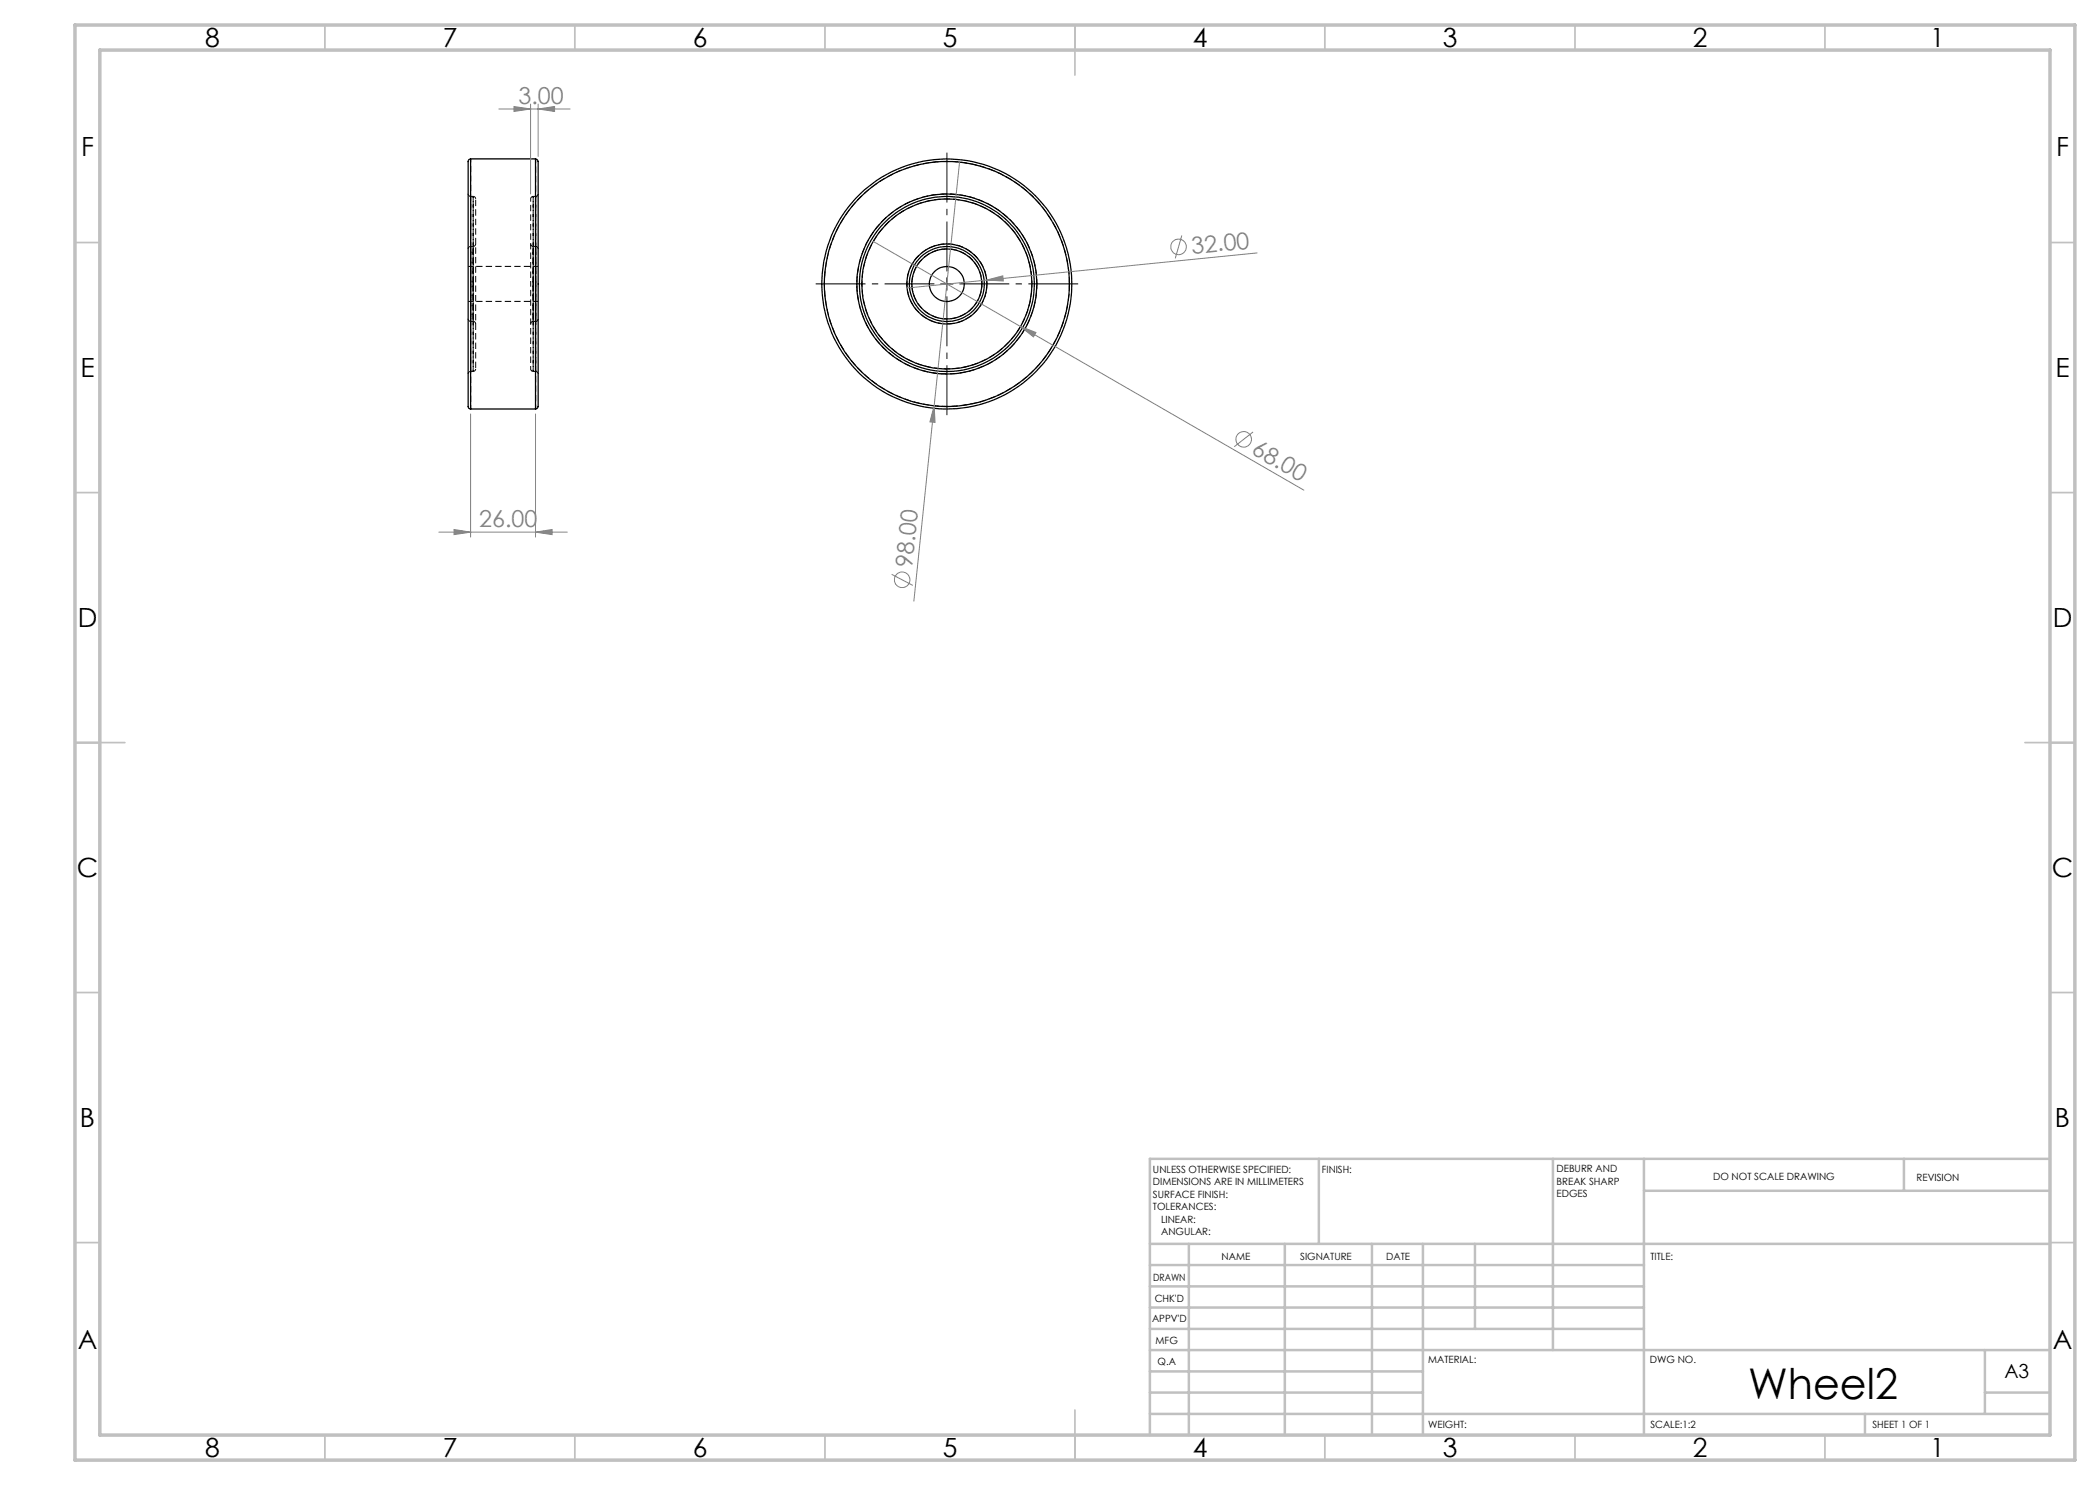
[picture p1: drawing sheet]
<svg xmlns="http://www.w3.org/2000/svg" width="420mm" height="297mm" viewBox="0 0 420 297" stroke-linecap="round" stroke-linejoin="round" font-family="sans-serif">
<path d="M94.1 56.8v17.5v-35v17.5M94.1 56.8v-7.5v15v-7.5M94.6 56.8v-17.5v35v-17.5M94.6 56.8v7.5v-15v7.5M106.6 56.8v-17.5v35v-17.5M106.6 56.8v7.5v-15v7.5M107.1 56.8v17.5v-35v17.5M107.1 56.8v-7.5v15v-7.5M213.9 56.8a24.5 24.5 0 0 1-36.1 21.6 24.5 24.5 0 0 1-1.9-42.1 24.5 24.5 0 0 1 37.9 18.3l.1 2.2" fill="none" stroke="#000" stroke-width=".2" stroke-dasharray="1.3 .6" stroke-dashoffset="-.1" stroke-linecap="butt"/>
<path d="M106.1 39.8v17M106.1 56.8v17" fill="none" stroke="#000" stroke-width=".2" stroke-dasharray="1.3 .6" stroke-dashoffset=".7" stroke-linecap="butt"/>
<path d="M95.1 73.8v-34" fill="none" stroke="#000" stroke-width=".2" stroke-dasharray="1.3 .6" stroke-dashoffset="-.2" stroke-linecap="butt"/>
<g fill="none" stroke="#000" stroke-width=".2" stroke-dasharray="1.3 .6" stroke-dashoffset=".4" stroke-linecap="butt">
<path d="M94.1 39.3l-.3-.2-.2-.3M95.1 39.8l-.1-.4-.4-.1M106.6 39.3l-.3 .1-.2 .4M107.1 31.8v50M107.6 38.8l-.1 .3-.4 .2M94.1 49.3l-.3 .1-.2 .4M95.1 48.8l-.1 .3-.4 .2M106.6 49.3l-.3-.2-.2-.3M107.6 49.8l-.1-.4-.4-.1M93.6 74.8l.2-.4 .3-.1M93.6 63.8l.2 .3 .3 .2M94.6 74.3l.4-.2 .1-.3"/>
<path d="M94.6 64.3l.4 .1 .1 .4M106.1 73.8l.2 .3 .3 .2M106.1 64.8l.2-.4 .3-.1M107.1 74.3l.4 .1 .1 .4M107.1 64.3l.4-.2 .1-.3"/>
</g>
<path d="M94.6 39.3h-.5M107.1 39.3h-.5M94.6 49.3h-.5M107.1 49.3h-.5M94.1 74.3h.5M94.1 64.3h.5M106.6 74.3h.5M106.6 64.3h.5" fill="none" stroke="#000" stroke-width=".2" stroke-dasharray="1.3 .6" stroke-linecap="butt"/>
<path d="M107.6 53.3h-14M197.4 56.8a8 8 0 0 0-11.8-7.1 8 8 0 0 0-.6 13.8 8 8 0 0 0 12.4-6.1v-.6M207.4 56.8a18 18 0 0 0-26.7-15.8 18 18 0 0 0-.9 31 18 18 0 0 0 27.6-14.3v-.9M93.6 60.3h14" fill="none" stroke="#000" stroke-width=".2" stroke-dasharray="1.3 .6" stroke-dashoffset=".3" stroke-linecap="butt"/>
<path d="M94.1 56.8v-25M94.1 81.8v-25" fill="none" stroke="#000" stroke-width=".2" stroke-dasharray="1.3 .6" stroke-dashoffset=".5" stroke-linecap="butt"/>
<g fill="none" stroke="#000" stroke-width=".25">
<path d="M94.1 31.8l-.3 .2a14.9 14.9 0 0 0-.2 4.3v45.1l.2 .3 .3 .1M94.1 31.8v50M94.1 31.8h13M107.1 31.8l.4 .2 .1 .3v49l-.1 .4-.4 .1M107.1 31.8v50M94.1 81.8h13"/>
<circle cx="189.4" cy="56.8" r="7"/>
<circle cx="189.4" cy="56.8" r="8"/>
<circle cx="189.4" cy="56.8" r="24.5"/>
<circle cx="189.4" cy="56.8" r="7.5"/>
<circle cx="189.4" cy="56.8" r="25"/>
<circle cx="189.4" cy="56.8" r="17.5"/>
<circle cx="189.4" cy="56.8" r="17"/>
<circle cx="189.4" cy="56.8" r="18"/>
<circle cx="189.4" cy="56.8" r="3.5"/>
</g>
<path d="M196.4 56.8a7 7 0 0 1-10.3 6.1 7 7 0 0 1-.6-12 7 7 0 0 1 10.9 5.3v.6M206.4 56.8a17 17 0 0 1-25.2 14.9 17 17 0 0 1-.8-29.3 17 17 0 0 1 26 13.5v.9" fill="none" stroke="#000" stroke-width=".2" stroke-dasharray="1.3 .6" stroke-dashoffset=".6" stroke-linecap="butt"/>
<g fill="none" stroke="#808080" stroke-width=".2">
<path d="M99.8 21.8h14.2M102.8 21.3l3.3 .5-3.3 .5zM106.1 20.8v18M107.6 21.8l3.3-.5v1zM107.6 20.8v10.5M191.9 32.4l-5.1 48.8M174.7 48.3l86.1 49.7M197.3 56l3.3-.8 .1 1zM197.3 56l-15.9 1.6M236.4 47.1l-1.3 4.6M251.4 50.6l-54.1 5.4M204.1 65.3l3.1 1.2-.5 .9z"/>
<path d="M94.1 82.8v24.6M107.1 82.8v24.6M186.8 81.2l.2 3.3-1-.1zM186.8 81.2l-4 39M250.6 86.4l-3.8 3M87.8 106.4h25.7M90.8 105.9l3.3 .5-3.3 .5zM107.1 106.4l3.3-.5v1zM178.3 114.9l4.3 2.2"/>
<circle cx="235.7" cy="49.4" r="1.55"/>
<circle cx="248.7" cy="87.9" r="1.56"/>
<circle cx="180.4" cy="116" r="1.56"/>
</g>
<path d="M186.9 56.8h-23.8M189.4 54.3v-23.8M189.4 59.3v23.7M191.9 56.8h23.7" fill="none" stroke="#000" stroke-width=".2" stroke-dasharray="15.2 1.3 1.3 1.3" stroke-dashoffset="5.3" stroke-linecap="butt"/>
<path d="M188.1 56.8h2.5M189.4 55.6v2.5" fill="none" stroke="#000" stroke-width=".2"/>
<g fill="none" stroke="#c0c0c0" stroke-width=".35">
<path d="M65 5v5M115 5v5M165 5v5M215 5v10M265 5v5M315 5v5M365 5v5M15 48.5h5M410 48.5h5M15 98.5h5M410 98.5h5M15 148.5h10"/>
<path d="M405 148.5h10M15 198.5h5M410 198.5h5M15 248.5h5M410 248.5h5M65 287v5M115 287v5M165 287v5M215 282v10M265 287v5M315 287v5M365 287v5"/>
</g>
<g fill="none" stroke="#c0c0c0" stroke-width=".5">
<path d="M263.8 231.8v17M310.6 231.8v38.2M328.8 231.8v55.2M328.8 238.2h81.2M380.8 231.8v6.4M410 231.8h-180v55.2M230 248.8h180M230 257.3h98.8M230 253h98.8M237.8 248.8v38.2M257 248.8v38.2M274.4 248.8v38.2"/>
<path d="M284.6 248.8v38.2M295 248.8v17M230 265.8h98.8M230 261.5h98.8M230 278.5h54.6M230 274.3h54.6M230 270h180M397 278.5h13M397 270v12.8M230 282.8h180M373 282.8v4.2"/>
</g>
<path d="M15 5h400v287h-400zM20 10h390v277h-390z" fill="none" stroke="#c0c0c0" stroke-width=".7"/>
<g fill="#808080">
<path d="M197.3 56l3.3-.8 .1 1z"/>
<path d="M186.8 81.2l.2 3.3-1-.1z"/>
<path d="M204.1 65.3l3.1 1.2-.5 .9z"/>
<path d="M90.8 105.9l3.3 .5-3.3 .5zM107.1 106.4l3.3-.5v1zM102.8 21.3l3.3 .5-3.3 .5zM107.6 21.8l3.3-.5v1z"/>
</g>
<text font-size="8.5" x="349.6" y="279.7">Wheel2</text>
<g font-size="5.3">
<text x="41" y="9.5">8</text>
<text x="88.5" y="9.5">7</text>
<text x="138.5" y="9.5">6</text>
<text x="188.5" y="9.5">5</text>
<text x="238.5" y="9.5">4</text>
<text x="288.5" y="9.5">3</text>
<text x="338.5" y="9.5">2</text>
<text x="386" y="9.5">1</text>
<text x="16.2" y="31.3">F</text>
<text x="411.2" y="31.3">F</text>
<text x="16.1" y="75.5">E</text>
<text x="411.1" y="75.5">E</text>
<text x="15.5" y="125.5">D</text>
<text x="410.5" y="125.5">D</text>
<text x="15.4" y="175.5">C</text>
<text x="410.4" y="175.5">C</text>
<text x="16" y="225.5">B</text>
<text x="411" y="225.5">B</text>
<text x="15.5" y="269.8">A</text>
<text x="410.5" y="269.8">A</text>
<text x="41" y="291.5">8</text>
<text x="88.5" y="291.5">7</text>
<text x="138.5" y="291.5">6</text>
<text x="188.5" y="291.5">5</text>
<text x="238.5" y="291.5">4</text>
<text x="288.5" y="291.5">3</text>
<text x="338.5" y="291.5">2</text>
<text x="386" y="291.5">1</text>
</g>
<g font-size="4.7" fill="#808080">
<text x="103.7" y="20.8">3.00</text>
<text x="238.5" y="50.8" transform="rotate(-6 238.5 50.8)">32.00</text>
<text x="250.1" y="90.6" transform="rotate(30 250.1 90.6)">68.00</text>
<text x="95.9" y="105.4">26.00</text>
<text x="182.4" y="113.6" transform="rotate(-84 182.4 113.6)">98.00</text>
</g>
<text font-size="3.9" x="400.9" y="275.5">A3</text>
<g font-size="2">
<text x="230.6" y="234.6">UNLESS OTHERWISE SPECIFIED:</text>
<text x="230.6" y="237.1">DIMENSIONS ARE IN MILLIMETERS</text>
<text x="230.6" y="239.6">SURFACE FINISH:</text>
<text x="264.4" y="234.6">FINISH:</text>
<text x="311.3" y="234.5">DEBURR AND</text>
<text x="311.3" y="237">BREAK SHARP</text>
<text x="311.3" y="239.5">EDGES</text>
<text x="342.6" y="236">DO NOT SCALE DRAWING</text>
<text x="383.3" y="236.2">REVISION</text>
<text x="230.6" y="242.1">TOLERANCES:</text>
<text x="232.2" y="244.6">LINEAR:</text>
<text x="232.2" y="247.1">ANGULAR:</text>
<text x="244.3" y="252">NAME</text>
<text x="260" y="251.9">SIGNATURE</text>
<text x="277.2" y="251.9">DATE</text>
<text x="330.1" y="251.9">TITLE:</text>
<text x="230.6" y="256.1">DRAWN</text>
<text x="230.9" y="260.3">CHK'D</text>
<text x="230.4" y="264.4">APPV'D</text>
<text x="231.1" y="268.8">MFG</text>
<text x="231.5" y="273">Q.A</text>
<text x="285.6" y="272.5">MATERIAL:</text>
<text x="330" y="272.5">DWG NO.</text>
<text x="285.6" y="285.5">WEIGHT:</text>
<text x="330.1" y="285.6">SCALE:1:2</text>
<text x="374.5" y="285.6">SHEET 1 OF 1</text>
</g>
</svg>
